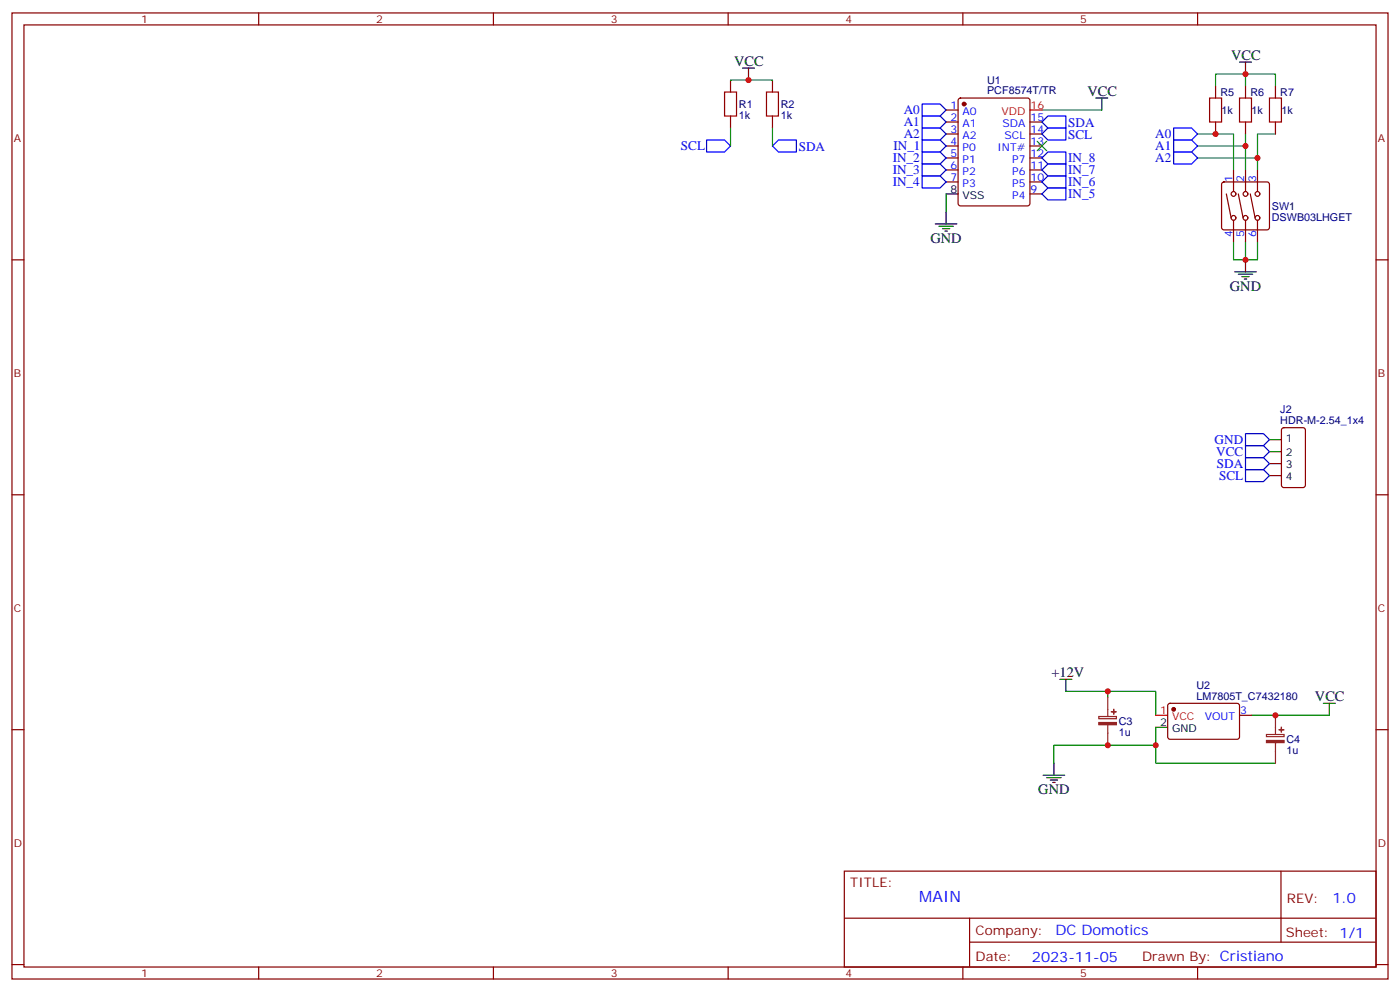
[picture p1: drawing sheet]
<svg xmlns="http://www.w3.org/2000/svg" width="412mm" height="292mm" viewBox="0 0 412 292" stroke-linecap="round" stroke-linejoin="round" font-family="sans-serif">
<g fill="none" stroke="#870000" stroke-width=".35">
<path d="M3.5 3.8h405.4v284.3h-405.4zM7.1 7.3h398.2v277.3h-398.2zM76.2 3.8v3.5M145.3 3.8v3.5M214.5 3.8v3.5M283.6 3.8v3.5M352.8 3.8v3.5M215.2 23.6v3.5M215.2 34.1v3.6M227.5 23.6v3.5M227.5 34.1v3.6M278.7 32.4h3.5"/>
<path d="M278.7 35.9h3.5M278.7 39.4h3.5M282.5 29.1l.4-.2h19.8l.6 .4 .1 30.6-.5 .7h-20l-.6-.5-.1-30.5zM303.4 35.9h3.5M303.4 39.4h3.5M358.1 25.3v3.6M358.1 35.9v3.5M366.9 25.3v3.6M366.9 35.9v3.5M375.7 25.3v3.6M375.7 35.9v3.5M278.7 43h3.5"/>
<path d="M278.7 46.5h3.5M278.7 50h3.5M278.7 53.6h3.5M303.4 43h3.5M303.4 46.5h3.5M303.4 50h3.5M303.4 53.6h3.5M303.4 57.1h3.5M360.1 53.8l.4-.2h12.7l.5 .2 .2 .5v12.7l-.2 .5-.5 .2h-12.7l-.5-.3-.2-.4v-12.7zM361.2 57.1l1.5 7M363.4 50v6.4M364.8 57.1l1.4 7"/>
<path d="M366.9 50v6.4M368.3 57.1l1.4 7M370.4 50v6.4M3.5 76.5h3.6M363.4 64.8v6.4M366.9 64.8v6.4M370.4 64.8v6.4M405.3 76.5h3.6M377.7 126.1l.5-.2h5.6l.7 .4v16.5l-.4 .7h-5.9l-.7-.5v-16.4zM3.5 145.6h3.6M405.3 145.6h3.6M3.5 214.8h3.6"/>
<path d="M344.2 207.2l.5-.2 20 .1 .4 .6v9.5l-.7 .4-20-.1-.4-.6v-9.2zM365.1 210.5h3.6M405.3 214.8h3.6M248.7 256.4h156.6v28.2h-156.6zM377.3 256.4v20.9M248.7 270.2h156.5M285.6 277.3h119.6M285.6 270.2v14.2M3.5 283.9h3.6M76.2 284.6v3.5M145.3 284.6v3.5M214.5 284.6v3.5"/>
<path d="M283.6 284.6v3.5M352.8 284.6v3.5M405.3 283.9h3.6"/>
<circle cx="363.4" cy="57.1" r=".71"/>
<circle cx="366.9" cy="57.1" r=".71"/>
<circle cx="370.4" cy="57.1" r=".71"/>
<circle cx="363.4" cy="64.1" r=".71"/>
<circle cx="366.9" cy="64.1" r=".71"/>
<circle cx="370.4" cy="64.1" r=".71"/>
</g>
<g fill="none" stroke="#008700" stroke-width=".35">
<path d="M215.2 37.7v5.3M215.2 23.6h12.3M227.5 37.7v5.3M306.9 32.4h17.7M352.8 39.4h10.6v10.6M358.1 25.3v-3.5h17.6v3.5M366.9 21.8v3.5M366.9 39.4v10.6M375.7 39.4h-5.3v10.6M278.7 57.1v5.3M352.8 46.5h17.6M352.8 43h14.1"/>
<path d="M363.4 71.2v5.3h3.5M366.9 71.2v5.3h3.5v-5.3M314 203.5h12.3v1.7M326.3 203.5h14.1v7M340.4 219.4v5.2h35.3M340.4 214.1v5.3h-30v5.2M368.7 210.5h22.9"/>
</g>
<g fill="none" stroke="#000" stroke-width=".35">
<path d="M365.1 18.3h3.6M366.9 18.3v3.5M218.7 20h3.5M220.5 20v3.6M322.8 28.9h3.5M324.6 28.9v3.5M278.7 57.1h3.5M275.5 65.9h6.4M276.6 66.6h4.2M277.6 67.3h2.2M278.3 68h.7M278.7 62.4v3.5"/>
<path d="M366.9 76.5v3.5M363.7 80h6.4M364.8 80.7h4.2M365.8 81.4h2.1M366.5 82.1h.7M373.9 129.4h3.6M373.9 132.9h3.6M373.9 136.5h3.6M373.9 140h3.6M312.2 200h3.5M314 200v3.5M340.4 214.1h3.6"/>
<path d="M389.8 207h3.5M391.6 207v3.5M307.3 228.2h6.3M308.3 228.9h4.3M309.4 229.6h2.1M310.1 230.3h.7M310.4 224.6v3.6"/>
</g>
<g fill="none" stroke="#00f" stroke-width=".35">
<path d="M271.6 30.6h5.3l1.8 1.8-1.8 1.7h-5.3zM271.6 34.1h5.3l1.8 1.8-1.8 1.8h-5.3zM271.6 37.7h5.3l1.8 1.7-1.8 1.8h-5.3zM306.9 35.9l1.8-1.8h5.3v3.6h-5.3zM306.9 39.4l1.8-1.7h5.3v3.5h-5.3zM345.7 37.7h5.3l1.8 1.7-1.8 1.8h-5.3zM208.1 41.2h5.3l1.8 1.8-1.8 1.7h-5.3zM227.5 43l1.8-1.8h5.3v3.5h-5.3zM271.6 51.8h5.3l1.8 1.8-1.8 1.7h-5.3zM271.6 48.3h5.3l1.8 1.7-1.8 1.8h-5.3zM271.6 44.7h5.3l1.8 1.8-1.8 1.8h-5.3zM271.6 41.2h5.3l1.8 1.8-1.8 1.7h-5.3z"/>
<path d="M306.9 57.1l1.8-1.8h5.3v3.5h-5.3zM306.9 53.6l1.8-1.8h5.3v3.5h-5.3zM306.9 50l1.8-1.7h5.3v3.5h-5.3zM306.9 46.5l1.8-1.8h5.3v3.6h-5.3zM345.7 44.7h5.3l1.8 1.8-1.8 1.8h-5.3zM345.7 41.2h5.3l1.8 1.8-1.8 1.7h-5.3zM366.9 127.6h5.3l1.7 1.8-1.7 1.8h-5.3zM366.9 131.2h5.3l1.7 1.7-1.7 1.8h-5.3zM366.9 134.7h5.3l1.7 1.8-1.7 1.7h-5.3zM366.9 138.2h5.3l1.7 1.8-1.7 1.7h-5.3z"/>
</g>
<path d="M213.4 27.1h3.6v7h-3.6zM225.8 27.1h3.5v7h-3.5zM356.3 28.9h3.5v7h-3.5zM365.1 28.9h3.6v7h-3.6zM373.9 28.9h3.6v7h-3.6z" fill="none" stroke="#a10000" stroke-width=".35"/>
<g fill="#870000" stroke="#870000" stroke-width=".35">
<circle cx="284" cy="30.6" r=".53"/>
<circle cx="345.7" cy="208.8" r=".53"/>
</g>
<path d="M303.4 32.4h3.5M340.4 210.5h3.6" fill="none" stroke="#f00" stroke-width=".35"/>
<path d="M323.7 210.9h5.2v.6h-5.2zM326.3 205.2v5.7M326.3 213.4v6M373.1 216.2h5.1v.6h-5.1zM375.7 210.5v5.7M375.7 218.7v5.9" fill="none" stroke="#8c2424" stroke-width=".35"/>
<g fill="#8c2424" stroke="#8c2424" stroke-width=".35">
<path d="M373.1 217.9h5.1v.7h-5.1z"/>
<path d="M376.8 214.8h1.4z"/>
<path d="M377.4 214.1l.1 1.4z"/>
<path d="M323.7 212.7h5.2v.6h-5.2z"/>
<path d="M327.4 209.5h1.4z"/>
<path d="M328 208.8l.1 1.4z"/>
</g>
<path d="M305.5 41.6l2.8 2.8M308.3 41.6l-2.8 2.8" fill="none" stroke="#3c3" stroke-width=".35"/>
<g fill="#c00">
<circle cx="366.9" cy="76.5" r=".88"/>
<circle cx="370.4" cy="46.5" r=".88"/>
<circle cx="366.9" cy="43" r=".88"/>
<circle cx="358.1" cy="39.4" r=".88"/>
<circle cx="366.9" cy="21.8" r=".88"/>
<circle cx="220.5" cy="23.6" r=".88"/>
<circle cx="340.4" cy="219.4" r=".88"/>
<circle cx="375.7" cy="210.5" r=".88"/>
<circle cx="326.3" cy="203.5" r=".88"/>
<circle cx="326.3" cy="219.4" r=".88"/>
</g>
<text font-size="4.6" fill="#00f" x="270.8" y="265.4">MAIN</text>
<g font-size="4.2">
<text x="362.7" y="17.6">VCC</text>
<text x="216.3" y="19.3">VCC</text>
<text x="320.3" y="28.2">VCC</text>
<text x="274.1" y="71.5">GND</text>
<text x="362.3" y="85.7">GND</text>
<text x="309.7" y="199.2">+12V</text>
<text x="387.3" y="206.3">VCC</text>
<text x="305.9" y="233.8">GND</text>
</g>
<g font-size="4.2" fill="#00f">
<text x="392.5" y="265.7">1.0</text>
<text x="310.9" y="275.2">DC Domotics</text>
<text x="304" y="283">2023-11-05</text>
</g>
<g font-size="3.9" fill="#00f">
<text x="266.2" y="33.6">A0</text>
<text x="266.2" y="37.1">A1</text>
<text x="266.2" y="40.7">A2</text>
<text x="314.6" y="40.8">SCL</text>
<text x="314.7" y="37.3">SDA</text>
<text x="340.3" y="40.7">A0</text>
<text x="200.6" y="44.1">SCL</text>
<text x="235.3" y="44.3">SDA</text>
<text x="263" y="47.7">IN_2</text>
<text x="263.2" y="44.3">IN_1</text>
<text x="314.7" y="47.7">IN_8</text>
<text x="340.3" y="47.7">A2</text>
<text x="340.3" y="44.2">A1</text>
<text x="263" y="51.3">IN_3</text>
<text x="314.7" y="51.3">IN_7</text>
<text x="263" y="54.8">IN_4</text>
<text x="314.7" y="58.3">IN_5</text>
<text x="314.7" y="54.8">IN_6</text>
<text x="357.8" y="130.7">GND</text>
<text x="358.3" y="134.2">VCC</text>
<text x="358.5" y="137.7">SDA</text>
<text x="359.1" y="141.2">SCL</text>
</g>
<g font-size="3.9" fill="#800">
<text x="250.5" y="261">TITLE:</text>
<text x="379.1" y="265.7">REV:</text>
<text x="287.4" y="275.2">Company:</text>
<text x="378.7" y="275.8">Sheet: 1/1</text>
<text x="287.4" y="282.9">Date:</text>
<text x="336.4" y="282.9">Drawn By: Cristiano</text>
</g>
<g font-size="3.2" fill="#800">
<text x="41.6" y="6.8">1</text>
<text x="110.8" y="6.8">2</text>
<text x="179.9" y="6.8">3</text>
<text x="249.1" y="6.8">4</text>
<text x="318.2" y="6.8">5</text>
<text x="4.1" y="41.9">A</text>
<text x="405.9" y="41.9">A</text>
<text x="4.1" y="111.1">B</text>
<text x="405.9" y="111.1">B</text>
<text x="4.1" y="180.2">C</text>
<text x="405.9" y="180.2">C</text>
<text x="4.1" y="249.3">D</text>
<text x="405.9" y="249.3">D</text>
<text x="41.6" y="287.6">1</text>
<text x="110.8" y="287.6">2</text>
<text x="179.9" y="287.6">3</text>
<text x="249.1" y="287.6">4</text>
<text x="318.2" y="287.6">5</text>
</g>
<g font-size="3.2" fill="#000080">
<text x="290.8" y="27.8">PCF8574T/TR</text>
<text x="290.8" y="24.6">U1</text>
<text x="359.5" y="28.2">R5</text>
<text x="368.3" y="28.2">R6</text>
<text x="377.1" y="28.2">R7</text>
<text x="217.7" y="34.9">1k</text>
<text x="217.7" y="31.8">R1</text>
<text x="230" y="34.9">1k</text>
<text x="230" y="31.8">R2</text>
<text x="359.8" y="33.5">1k</text>
<text x="368.7" y="33.5">1k</text>
<text x="377.5" y="33.5">1k</text>
<text x="374.6" y="64.9">DSWB03LHGET</text>
<text x="374.6" y="61.8">SW1</text>
<text x="377.1" y="124.8">HDR-M-2.54_1x4</text>
<text x="377.1" y="121.6">J2</text>
<text x="352.4" y="202.8">U2</text>
<text x="352.4" y="206">LM7805T_C7432180</text>
<text x="329.6" y="213.4">C3</text>
<text x="329.6" y="216.6">1u</text>
<text x="379" y="221.9">1u</text>
<text x="379" y="218.7">C4</text>
</g>
<g font-size="3.2" fill="#00f">
<text x="280" y="32">1</text>
<text x="280" y="35.6">2</text>
<text x="283.5" y="33.8">A0</text>
<text x="303.6" y="35.6">15</text>
<text x="280" y="39.1">3</text>
<text x="283.5" y="37.3">A1</text>
<text x="283.5" y="40.9">A2</text>
<text x="295.3" y="37.3">SDA</text>
<text x="295.9" y="40.9">SCL</text>
<text x="303.6" y="39.1">14</text>
<text x="280" y="42.6">4</text>
<text x="280" y="46.1">5</text>
<text x="283.5" y="44.4">P0</text>
<text x="283.5" y="47.9">P1</text>
<text x="293.8" y="44.4">INT#</text>
<text x="298.2" y="47.9">P7</text>
<text x="303.6" y="46.1">12</text>
<text x="303.6" y="42.6">13</text>
<text x="280" y="49.7">6</text>
<text x="280" y="53.2">7</text>
<text x="283.5" y="51.4">P2</text>
<text x="298.2" y="51.4">P6</text>
<text x="303.6" y="53.2">10</text>
<text x="303.6" y="49.7">11</text>
<text x="363" y="53.6" transform="rotate(-90 363 53.6)">1</text>
<text x="366.5" y="53.6" transform="rotate(-90 366.5 53.6)">2</text>
<text x="370.1" y="53.6" transform="rotate(-90 370.1 53.6)">3</text>
<text x="283.5" y="55">P3</text>
<text x="298.2" y="58.5">P4</text>
<text x="298.2" y="55">P5</text>
<text x="303.6" y="56.7">9</text>
<text x="363" y="69.7" transform="rotate(-90 363 69.7)">4</text>
<text x="366.5" y="69.7" transform="rotate(-90 366.5 69.7)">5</text>
<text x="370.1" y="69.7" transform="rotate(-90 370.1 69.7)">6</text>
<text x="354.9" y="211.9">VOUT</text>
<text x="365.3" y="210.2">3</text>
</g>
<g font-size="3.2" fill="#f00">
<text x="295" y="33.8">VDD</text>
<text x="303.6" y="32">16</text>
<text x="341.8" y="210.2">1</text>
<text x="345.3" y="211.9">VCC</text>
</g>
<g font-size="3.2">
<text x="280" y="56.7">8</text>
<text x="283.5" y="58.5">VSS</text>
<text x="378.8" y="130.1">1</text>
<text x="378.8" y="134.3">2</text>
<text x="378.8" y="137.9">3</text>
<text x="378.8" y="141.4">4</text>
<text x="341.8" y="213.7">2</text>
<text x="345.3" y="215.5">GND</text>
</g>
</svg>
